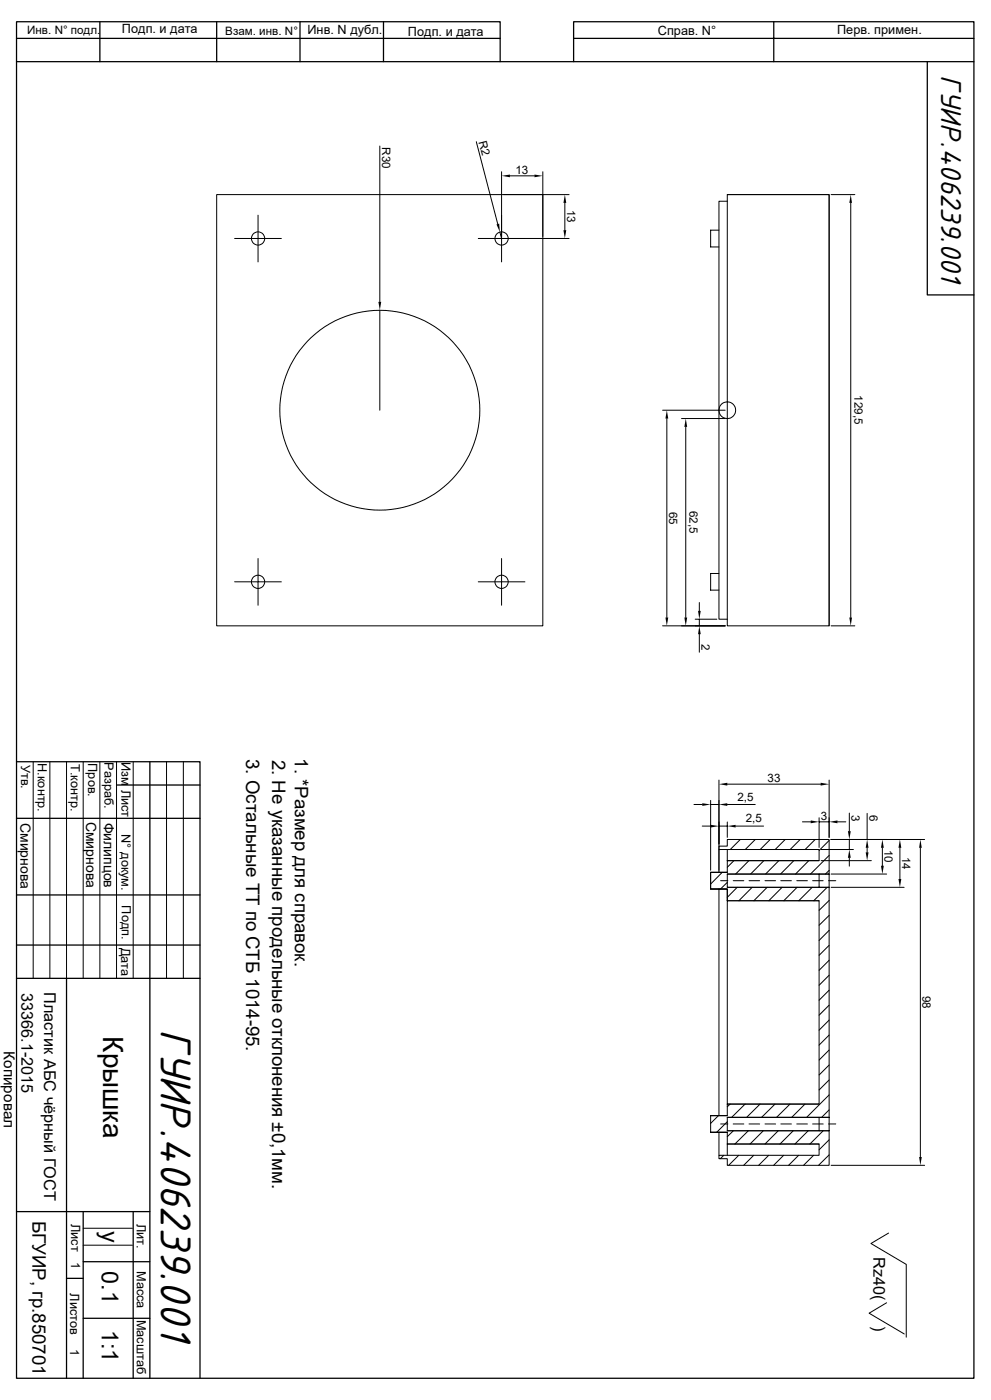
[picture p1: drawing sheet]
<svg xmlns="http://www.w3.org/2000/svg" width="297mm" height="420mm" viewBox="0 0 297 420" stroke-linecap="round" stroke-linejoin="round" font-family="sans-serif">
<g fill="none" stroke="#000" stroke-width=".38">
<path d="M5 18.5h286.9M5 11.5h144.9M29.9 6.5v12M64.9 6.5v12M89.9 6.5v12M114.9 6.5v12M149.9 18.5v-12h-144.9v407h286.9v-407h-120v12M171.9 11.5h120M231.9 6.5v12M277.9 18.5v70h14M5 228.5h54.9v185M34.9 235.5h25"/>
<path d="M44.9 228.5v185M5 245.5h54.9M5 268.5h54.9M5 293.5h54.9M5 283.5h54.9M19.9 293.5v120M5 363.5h39.9M24.9 378.5h20M24.9 363.5v50M39.9 363.5v50M19.9 383.5h5M24.9 395.5h20"/>
</g>
<g fill="none" stroke="#000" stroke-width=".3">
<path d="M64.9 58.4h97.8v129.3h-97.8zM113.8 43.8v46.8M142.7 42.5l6.5 24.7M150.3 51.5v19.5M151 58.4h19.6M152.8 52.7h7.4M162.7 51.5v19.5M218 58.4h30.5v129.3M249.1 58.4h7.1M70.3 71.5h7v7.1M77.3 64.6v6.9h7M143.3 71.5h7v7.1"/>
<path d="M149.8 69.6l.5 1.9M150.3 64.6v6.9h7M151 71.5h19.6M169.3 60.9v8.1M215.5 69h-2.5v5.1h2.5M218 60.4h-2.5v125.4h2.5M255 60.9v124.4M113.8 93v30.1M198.6 123.1h18.7M199.9 125.6v59.7M204.3 125.6h13M205.5 128.1v57.2"/>
<path d="M218 120.6a2.5 2.5 0 0 1 2.5 2.5 2.5 2.5 0 0 1-2.5 2.5M218 120.6a2.5 2.5 0 0 0-2.5 2.5 2.5 2.5 0 0 0 2.5 2.5M218 120.6v-62.2h30.5v129.3h-30.5v-62.1M218 120.6v5M70.3 174.5h7v7.1M77.3 167.6v6.9h7M143.3 174.5h7v7.1M150.3 167.6v6.9h7M215.5 172h-2.5v5h2.5M208.4 185.8h6.4M209.6 180.8v2.5M209.6 185.8v1.9"/>
<path d="M209.6 190.2v5.5M217.3 187.7h-18.7M249.1 187.7h7.1M9.9 228.5v65M14.9 228.5v65M19.9 228.5v65M24.9 228.5v65M29.9 228.5v65M34.9 228.5v65M39.9 228.5v65M49.9 228.5v65M54.9 228.5v65"/>
<path d="M215.5 234v27.7M218 235.2h28M248.5 234v17.2M208 241.3h2.5M210.5 247.8h2.5M213 240.1v21M213 241.3h2.5M215.5 253.8h2.5v-2h30.5v10.4h-30.5v4h30.5v69h-30.5v4h30.5v10.4h-30.5v-2h-2.5v-1h30v-3.4h-27.5v-3.5h-5v-5h5v-3.5h27.5v-61h-27.5v-3.5h-5v-5h5v-3.5h27.5v-3.4h-30zM215.5 247.8h2.5M218 254.8v3.4h27.5M218 246.6v4.6M218 241.3h8.4"/>
<path d="M220 258.2l-2 2M220.5 247.8h8.4M221.9 251.8l-3 3M224.5 258.2l-4 4M226.4 251.8l-3 3M228.9 258.2l-3.9 4M230.8 251.8l-3 3M233.4 258.2l-4 4M235.3 251.8l-3 3M237.9 258.2l-4 4M239.8 251.8l-3 3M240.5 246.5h2.5"/>
<path d="M242.4 258.2l-4 4M244.3 251.8l-3 3M245.5 245.3v8.9M245.5 246.5h3M246.1 258.2h15.1M246.1 254.8h9.7M248.5 252.1l-3 3M248.5 256.6l-5.6 5.6M249.1 251.8h28M251 246.5h2.5M254.6 243.9v5.4M254.6 251.8v3"/>
<path d="M254.6 257.3v2.5M259.9 244v7.8M259.9 254.3v1.4M264.5 254.3v5.4M269.7 254.3v9.4M275.8 254.3v92.8M213 261.7h5h-5v5h5v3.5M213 266.7h5M215.5 266.7v68M216 264.2h2.1M216.5 261.7l-3.5 3.5M218 264.7l-2.1 2"/>
<path d="M218 262.2h30.5v4h-30.5M218 270.2v61h27.5M218 270.2h27.5M219.8 264.2h3.1M220.9 266.2l-2.9 3M224.5 264.2h3.2M225.4 266.2l-4 4M229.3 264.2h3.2M229.9 266.2l-4 4M234 264.2h3.2M234.4 266.2l-4 4M238.8 264.2h3.2"/>
<path d="M238.9 266.2l-4 4M243.4 266.2l-4 4M243.5 264.2h3.2M245.5 262.2v4M247.9 266.2l-4 4M248.3 264.2h2.2M248.5 261.1l-1.1 1.1M248.5 270.1l-3 3M248.5 274.6l-3 3M248.5 279.1l-3 3M249.1 262.2h16.6M249.1 266.2h21.9"/>
<path d="M248.5 283.6l-3 3M248.5 288.1l-3 3M248.5 292.6l-3 3M248.5 297.1l-3 3M248.5 301.5l-3 3M248.5 306l-3 3M248.5 310.5l-3 3M248.5 315l-3 3M248.5 319.5l-3 3M213 339.7h5M213 334.7h5M215.3 334.7l-2.3 2.3"/>
<path d="M215.5 339.7v6.9M216 337.2h2.1M218 336.5l-3.2 3.2M218 335.2h30.5v4h-30.5M218.8 331.2l-.8 .8M219.8 337.2h3.1M219.8 339.2l-1.8 1.8M223.3 331.2l-4 4M224.3 339.2l-4 4M224.5 337.2h3.2M227.8 331.2l-4 4M228.8 339.2l-4 4"/>
<path d="M229.3 337.2h3.2M232.3 331.2l-4 4M233.3 339.2l-4 4M234 337.2h3.2M236.8 331.2l-4.1 4M237.7 339.2l-3.9 4M238.8 337.2h3.2M241.3 331.2l-4 4M242.2 339.2l-3.9 4M243.5 337.2h3.2M245.5 335.2v4M246.7 339.2l-4 4"/>
<path d="M248.3 337.2h2.2M248.5 324l-3 3M248.5 328.5l-6.7 6.7M248.5 333l-2.2 2.2M216.9 346.6l-1 1M221.4 346.6l-3 3M225.9 346.6l-3 3M230.4 346.6l-3 3M234.9 346.6l-3 3M239.4 346.6l-3.1 3M243.8 346.6l-3 3M245.5 343.2h-27.5v3.4"/>
<path d="M248.5 341.9l-3 3M248.5 346.5l-3.2 3.1M249.1 349.6h28M5 363.5h.1M24.9 368.5h14.8M24.9 373.5h14.8M266.3 369.9l-5.3 3.1 10.6 6.3v21.9M265.7 390.8l-5.2 3.2 10.5 6.2"/>
<circle cx="77.3" cy="71.5" r="1.98"/>
<circle cx="150.3" cy="71.5" r="1.98"/>
<circle cx="113.8" cy="123.1" r="30"/>
<circle cx="77.3" cy="174.5" r="1.98"/>
<circle cx="150.3" cy="174.5" r="1.98"/>
</g>
<g fill="#000">
<path d="M150.3 52.7l2.5-.3v.8zM160.2 52.4l2.5 .3-2.5 .5zM148.8 67.3l.8-.2 .2 2.5zM168.9 69h.8l-.4 2.5zM169.3 58.4l.4 2.5h-.8zM255 58.4l.4 2.5h-.8zM113.4 90.6h.9l-.5 2.4zM199.9 123.1l.4 2.5h-.9zM205.5 125.6l.5 2.5h-.9zM199.4 185.3h.9l-.4 2.4zM205.1 185.3h.9l-.5 2.4zM209.2 183.3h.8l-.4 2.5z"/>
<path d="M209.6 187.7l.4 2.5h-.8zM254.6 185.3h.8l-.4 2.4zM215.5 235.2l2.5-.4v.9zM246 234.8l2.5 .4-2.5 .5zM210.5 241l2.5 .3-2.5 .5zM213 247.4l2.5 .4-2.5 .4zM215.5 241.3l2.5-.3v.8zM218 247.8l2.5-.4v.8zM243 246.1l2.5 .4-2.5 .5zM248.5 246.5l2.5-.4v.9zM254.6 254.8l.4 2.5h-.9zM254.1 249.3h.9l-.4 2.5z"/>
<path d="M259.5 255.7h.8l-.4 2.5zM259.9 251.8l.4 2.5h-.8zM264.5 251.8l.4 2.5h-.9zM264 259.7h.9l-.4 2.5zM269.7 251.8l.4 2.5h-.8zM275.8 251.8l.5 2.5h-.8zM269.3 263.7h.8l-.4 2.5zM275.5 347.1h.8l-.5 2.5z"/>
</g>
<text font-size="14" x="48.2" y="308.7" transform="rotate(90 48.2 308.7)">ГУИР.406239.001</text>
<text font-size="9.3" x="282.1" y="22.6" transform="rotate(90 282.1 22.6)">ГУИР.406239.001</text>
<text font-size="8.4" x="30.9" y="310.8" transform="rotate(90 30.9 310.8)">Крышка</text>
<g font-size="7">
<text x="30.5" y="369.2" transform="rotate(90 30.5 369.2)">у</text>
<text x="30.5" y="381.4" transform="rotate(90 30.5 381.4)">0.1</text>
<text x="30.5" y="399" transform="rotate(90 30.5 399)">1:1</text>
</g>
<g font-size="5.6">
<text x="73.7" y="227.7" transform="rotate(90 73.7 227.7)">3. Остальные ТТ по СТБ 1014-95.</text>
<text x="81.6" y="227.9" transform="rotate(90 81.6 227.9)">2. Не указанные продельные отклонения ±0,1мм.</text>
<text x="88.4" y="227.5" transform="rotate(90 88.4 227.5)">1. *Размер для справок.</text>
<text x="9.7" y="366.2" transform="rotate(90 9.7 366.2)">БГУИР, гр.850701</text>
</g>
<g font-size="4.9">
<text x="6.5" y="297.9" transform="rotate(90 6.5 297.9)">33366.1-2015</text>
<text x="13.2" y="297.6" transform="rotate(90 13.2 297.6)">Пластик АБС чёрный ГОСТ</text>
<text x="261.8" y="377.1" transform="rotate(90 261.8 377.1)">Rz40(</text>
<text x="261.8" y="397.8" transform="rotate(90 261.8 397.8)">)</text>
</g>
<text font-size="4.6" x="1.2" y="315.4" transform="rotate(90 1.2 315.4)">Копировал</text>
<g font-size="4.2">
<text x="6.1" y="246.8" transform="rotate(90 6.1 246.8)">Смирнова</text>
<text x="25.9" y="246.5" transform="rotate(90 25.9 246.5)">Смирнова</text>
<text x="31.1" y="246.8" transform="rotate(90 31.1 246.8)">Филипцов</text>
</g>
<g font-size="3.8">
<text x="36.5" y="9.9">Подп. и дата</text>
<text x="92.2" y="10.3">Инв. N дубл.</text>
<text x="122.3" y="10.7">Подп. и дата</text>
<text x="197.1" y="10.5">Справ. N°</text>
<text x="250.9" y="10.3">Перв. примен.</text>
<text x="6.3" y="229.4" transform="rotate(90 6.3 229.4)">Утв.</text>
<text x="11.3" y="228.9" transform="rotate(90 11.3 228.9)">Н.контр.</text>
<text x="21.3" y="229.1" transform="rotate(90 21.3 229.1)">Т.контр.</text>
<text x="26.5" y="228.9" transform="rotate(90 26.5 228.9)">Пров.</text>
<text x="31.3" y="228.6" transform="rotate(90 31.3 228.6)">Разраб.</text>
<text x="36.4" y="228.7" transform="rotate(90 36.4 228.7)">Изм Лист</text>
<text x="36.4" y="250.3" transform="rotate(90 36.4 250.3)">N° докум.</text>
<text x="36.5" y="271.6" transform="rotate(90 36.5 271.6)">Подп.</text>
<text x="36.4" y="284.3" transform="rotate(90 36.4 284.3)">Дата</text>
<text x="21.4" y="367.2" transform="rotate(90 21.4 367.2)">Лист</text>
<text x="41" y="367.2" transform="rotate(90 41 367.2)">Лит.</text>
<text x="21.4" y="378.6" transform="rotate(90 21.4 378.6)">1</text>
<text x="41" y="381.3" transform="rotate(90 41 381.3)">Масса</text>
<text x="21" y="387.9" transform="rotate(90 21 387.9)">Листов</text>
<text x="41" y="395.8" transform="rotate(90 41 395.8)">Масштаб</text>
<text x="21" y="404.6" transform="rotate(90 21 404.6)">1</text>
</g>
<g font-size="3.5">
<text x="8.1" y="10.3">Инв. N° подл.</text>
<text x="67.5" y="10.4">Взам. инв. N°</text>
<text x="114.5" y="44.2" transform="rotate(90 114.5 44.2)">R30</text>
<text x="143.4" y="42.7" transform="rotate(75 143.4 42.7)">R2</text>
<text x="154.5" y="52.1">13</text>
<text x="170" y="62.9" transform="rotate(90 170 62.9)">13</text>
<text x="256.1" y="118.6" transform="rotate(90 256.1 118.6)">129,5</text>
<text x="200.5" y="153.5" transform="rotate(90 200.5 153.5)">65</text>
<text x="206.6" y="153.2" transform="rotate(90 206.6 153.2)">62,5</text>
<text x="210.2" y="193.3" transform="rotate(90 210.2 193.3)">2</text>
<text x="230" y="234.6">33</text>
<text x="221" y="240.2">2,5</text>
<text x="246" y="245.9">3</text>
<text x="255.2" y="244.4" transform="rotate(90 255.2 244.4)">3</text>
<text x="260.6" y="244.5" transform="rotate(90 260.6 244.5)">6</text>
<text x="223.5" y="246.7">2,5</text>
<text x="265.1" y="255" transform="rotate(90 265.1 255)">10</text>
<text x="270.3" y="257" transform="rotate(90 270.3 257)">14</text>
<text x="276.5" y="298.8" transform="rotate(90 276.5 298.8)">98</text>
</g>
</svg>
